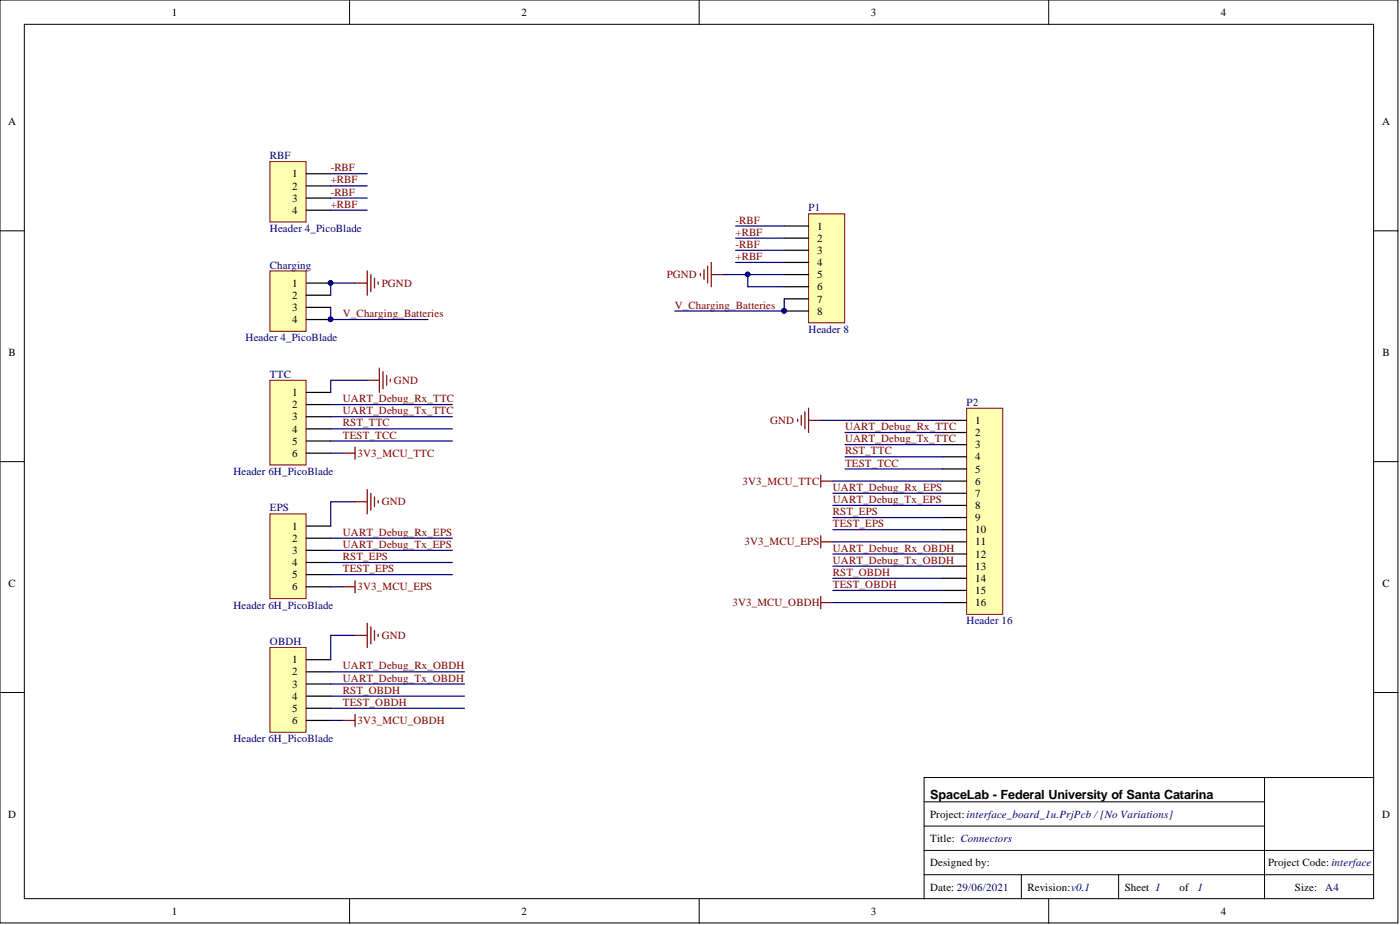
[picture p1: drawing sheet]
<svg xmlns="http://www.w3.org/2000/svg" width="292mm" height="193mm" viewBox="0 0 292 193" stroke-linecap="round" stroke-linejoin="round" font-family="sans-serif">
<g fill="#fff" stroke="#000" stroke-width=".21">
<path d="M0 0h291.7v192.5h-291.7z"/>
<path d="M5.1 5.1h281.5v182.4h-281.5z"/>
</g>
<g fill="none" stroke="#000" stroke-width=".21">
<path d="M72.9 0v5.1M145.9 0v5.1M218.8 0v5.1M0 48.2h5.1M286.7 48.2h5M0 96.3h5.1M286.7 96.3h5M0 144.5h5.1M286.7 144.5h5M192.8 167.3h71M192.8 177.4h93.9M192.8 172.3h71"/>
<path d="M263.8 162.2v25.3M286.7 162.2h-93.9v25.3M72.9 187.5v5.1M145.9 187.5v5.1M192.8 182.5h93.9M213.1 182.5v5M218.8 187.5v5.1M233.4 182.5v5"/>
</g>
<path d="M56.3 33.7h7.6v12.6h-7.6z" fill="#ffffb0" stroke="#800000" stroke-width=".21"/>
<path d="M63.9 36.2h5.1M63.9 38.8h5.1M63.9 41.3h5.1M63.9 43.8h5.1" fill="none" stroke="#000" stroke-width=".25"/>
<path d="M56.3 135.1h7.6v17.7h-7.6z" fill="#ffffb0" stroke="#800000" stroke-width=".21"/>
<path d="M63.9 137.6h5.1M63.9 140.2h5.1M63.9 142.7h5.1M63.9 145.2h5.1M63.9 147.8h5.1M63.9 150.3h5.1" fill="none" stroke="#000" stroke-width=".25"/>
<path d="M201.7 85.2h7.5v43h-7.5z" fill="#ffffb0" stroke="#800000" stroke-width=".21"/>
<g fill="none" stroke="#000" stroke-width=".25">
<path d="M196.6 87.7h5.1M196.6 90.2h5.1M196.6 92.8h5.1M196.6 95.3h5.1M196.6 97.8h5.1M196.6 100.4h5.1M196.6 102.9h5.1M196.6 105.4h5.1M196.6 108h5.1M196.6 110.5h5.1M196.6 113h5.1M196.6 115.6h5.1"/>
<path d="M196.6 118.1h5.1M196.6 120.6h5.1M196.6 123.2h5.1M196.6 125.7h5.1"/>
</g>
<path d="M166.4 87.4v.5M167.2 86.7v2M167.9 85.9v3.6M168.7 85.2v5M168.7 87.7h2.5M74.1 132.6h2.5M76.6 130v5.1M77.4 130.8v3.5M78.1 131.5v2.1M78.9 132.3v.5M71.5 150.3h2.6M74.1 149v2.6" fill="none" stroke="#800000" stroke-width=".25"/>
<path d="M56.3 107.2h7.6v17.7h-7.6z" fill="#ffffb0" stroke="#800000" stroke-width=".21"/>
<path d="M63.9 109.7h5.1M63.9 112.3h5.1M63.9 114.8h5.1M63.9 117.3h5.1M63.9 119.9h5.1M63.9 122.4h5.1" fill="none" stroke="#000" stroke-width=".25"/>
<path d="M74.1 104.7h2.5M76.6 102.1v5.1M77.4 102.9v3.5M78.1 103.7v2M78.9 104.4v.5M71.5 122.4h2.6M74.1 121.1v2.6" fill="none" stroke="#800000" stroke-width=".25"/>
<path d="M56.3 79.3h7.6v17.7h-7.6z" fill="#ffffb0" stroke="#800000" stroke-width=".21"/>
<path d="M63.9 81.9h5.1M63.9 84.4h5.1M63.9 86.9h5.1M63.9 89.5h5.1M63.9 92h5.1M63.9 94.5h5.1" fill="none" stroke="#000" stroke-width=".25"/>
<g fill="none" stroke="#800000" stroke-width=".25">
<path d="M76.6 79.3h2.6M79.2 76.8v5.1M79.9 77.6v3.5M80.7 78.3v2M81.4 79.1v.5M71.5 94.5h2.6M74.1 93.3v2.5M171.2 99.1v2.5M171.2 111.8v2.5M171.2 100.4h2.6M171.2 113h2.6M171.2 124.4v2.6"/>
<path d="M171.2 125.7h2.6"/>
</g>
<path d="M168.7 44.6h7.5v22.7h-7.5z" fill="#ffffb0" stroke="#800000" stroke-width=".21"/>
<path d="M163.6 47.1h5.1M163.6 49.7h5.1M163.6 52.2h5.1M163.6 54.7h5.1M163.6 57.3h5.1M163.6 59.8h5.1M163.6 62.4h5.1M163.6 64.9h5.1" fill="none" stroke="#000" stroke-width=".25"/>
<circle cx="163.6" cy="64.8" r=".47" fill="#000080" stroke="#000080" stroke-width=".21"/>
<path d="M74.1 59.1h2.5M76.6 56.5v5.1M77.4 57.3v3.5M78.1 58v2.1M78.9 58.8v.5M146.1 57v.5M146.9 56.3v2M147.6 55.5v3.6M148.4 54.7v5.1M148.4 57.3h2.5" fill="none" stroke="#800000" stroke-width=".25"/>
<path d="M56.3 56.5h7.6v12.6h-7.6z" fill="#ffffb0" stroke="#800000" stroke-width=".21"/>
<path d="M63.9 59.1h5.1M63.9 61.6h5.1M63.9 64.1h5.1M63.9 66.7h5.1" fill="none" stroke="#000" stroke-width=".25"/>
<g fill="#000080" stroke="#000080" stroke-width=".21">
<circle cx="69" cy="59" r=".47"/>
<circle cx="69" cy="66.6" r=".47"/>
<circle cx="156" cy="57.2" r=".47"/>
<circle cx="163.6" cy="64.8" r=".47"/>
</g>
<g fill="none" stroke="#000080" stroke-width=".25">
<path d="M69 36.2h7.6M69 38.8h7.6M69 41.3h7.6M69 43.8h7.6M74.1 59.1h-5.1v2.5M150.9 57.3h12.7M153.5 47.1h10.1M153.5 49.7h10.1M153.5 54.7h10.1M153.5 52.2h10.1M156 57.3v2.5h7.6M69 64.1v2.6h20.3"/>
<path d="M76.6 79.3h-7.6v2.6M163.6 62.4v2.5h-22.8M69 84.4h25.4M69 86.9h25.4M69 89.5h25.4M69 92h25.4M69 94.5h2.5M171.2 87.7h25.4M176.3 90.2h20.3M176.3 92.8h20.3M176.3 95.3h20.3M176.3 97.8h20.3"/>
<path d="M69 112.3h25.4M69 114.8h25.4M69 117.3h25.4M69 119.9h25.4M74.1 104.7h-5.1v5M173.8 100.4h22.8M173.8 102.9h22.8M173.8 105.4h22.8M173.8 108h22.8M173.8 110.5h22.8M173.8 113h22.8M173.8 115.6h22.8"/>
<path d="M173.8 118.1h22.8M69 122.4h2.5M74.1 132.6h-5.1v5M173.8 120.6h22.8M173.8 123.2h22.8M173.8 125.7h22.8M69 140.2h27.9M69 142.7h27.9M69 145.2h27.9M69 147.8h27.9M69 150.3h2.5"/>
</g>
<text font-size="2.6" x="194.1" y="166.6">SpaceLab - Federal University of Santa Catarina</text>
<g font-size="2.3">
<text x="35.9" y="3.3">1</text>
<text x="108.8" y="3.3">2</text>
<text x="181.7" y="3.3">3</text>
<text x="254.7" y="3.3">4</text>
<text x="1.7" y="26.1">A</text>
<text x="288.4" y="26.1">A</text>
<text x="61" y="37">1</text>
<text x="61" y="39.5">2</text>
<text x="61" y="42.1">3</text>
<text x="61" y="44.6">4</text>
<text x="170.5" y="47.9">1</text>
<text x="170.5" y="50.4">2</text>
<text x="170.5" y="53">3</text>
<text x="61" y="59.8">1</text>
<text x="170.5" y="55.5">4</text>
<text x="170.5" y="58">5</text>
<text x="61" y="62.4">2</text>
<text x="61" y="64.9">3</text>
<text x="170.5" y="60.6">6</text>
<text x="170.5" y="63.1">7</text>
<text x="170.5" y="65.6">8</text>
<text x="61" y="67.4">4</text>
<text x="1.8" y="74.3">B</text>
<text x="288.4" y="74.3">B</text>
<text x="61" y="82.6">1</text>
<text x="61" y="85.2">2</text>
<text x="61" y="87.7">3</text>
<text x="203.5" y="88.5">1</text>
<text x="61" y="90.2">4</text>
<text x="61" y="92.8">5</text>
<text x="61" y="95.3">6</text>
<text x="203.5" y="91">2</text>
<text x="203.5" y="93.5">3</text>
<text x="203.5" y="96.1">4</text>
<text x="203.5" y="98.6">5</text>
<text x="203.5" y="101.1">6</text>
<text x="203.5" y="103.7">7</text>
<text x="203.5" y="106.2">8</text>
<text x="61" y="110.5">1</text>
<text x="61" y="113">2</text>
<text x="203.5" y="108.7">9</text>
<text x="203.5" y="111.3">10</text>
<text x="203.5" y="113.8">11</text>
<text x="61" y="115.6">3</text>
<text x="61" y="118.1">4</text>
<text x="203.5" y="116.3">12</text>
<text x="203.5" y="118.9">13</text>
<text x="1.8" y="122.4">C</text>
<text x="61" y="120.6">5</text>
<text x="61" y="123.2">6</text>
<text x="203.5" y="121.4">14</text>
<text x="203.5" y="123.9">15</text>
<text x="288.4" y="122.4">C</text>
<text x="203.5" y="126.5">16</text>
<text x="61" y="138.4">1</text>
<text x="61" y="140.9">2</text>
<text x="61" y="143.5">3</text>
<text x="61" y="146">4</text>
<text x="61" y="148.5">5</text>
<text x="61" y="151.1">6</text>
<text x="1.7" y="170.6">D</text>
<text x="194.1" y="170.6">Project:interface_board_1u.PrjPcb /[No Variations]</text>
<text x="288.4" y="170.6">D</text>
<text x="194.1" y="175.6">Title: Connectors</text>
<text x="194.1" y="185.8">Date: 29/06/2021</text>
<text x="194.1" y="180.7">Designed by:</text>
<text x="214.4" y="185.8">Revision:v0.1</text>
<text x="234.7" y="185.8">Sheet 1</text>
<text x="246.1" y="185.8">of</text>
<text x="264.6" y="180.7">Project Code: interface</text>
<text x="270.2" y="185.8">Size:</text>
<text x="35.9" y="190.8">1</text>
<text x="108.8" y="190.8">2</text>
<text x="181.7" y="190.8">3</text>
<text x="254.7" y="190.8">4</text>
</g>
<g font-size="2.3" fill="#000080">
<text x="56.3" y="33.2">RBF</text>
<text x="168.7" y="44.1">P1</text>
<text x="56.3" y="48.4">Header 4_PicoBlade</text>
<text x="56.3" y="56">Charging</text>
<text x="51.2" y="71.2">Header 4_PicoBlade</text>
<text x="168.7" y="69.4">Header 8</text>
<text x="56.3" y="78.8">TTC</text>
<text x="201.7" y="84.7">P2</text>
<text x="48.7" y="99.1">Header 6H_PicoBlade</text>
<text x="56.3" y="106.7">EPS</text>
<text x="48.7" y="127">Header 6H_PicoBlade</text>
<text x="201.7" y="130.3">Header 16</text>
<text x="56.3" y="134.6">OBDH</text>
<text x="48.7" y="154.9">Header 6H_PicoBlade</text>
<text x="249.9" y="185.8">1</text>
<text x="276.5" y="185.8">A4</text>
</g>
<g font-size="2.3" fill="#800000">
<text x="69" y="35.7">-RBF</text>
<text x="69" y="38.3">+RBF</text>
<text x="69" y="40.8">-RBF</text>
<text x="69" y="43.3">+RBF</text>
<text x="153.5" y="46.6">-RBF</text>
<text x="153.5" y="49.2">+RBF</text>
<text x="153.5" y="51.7">-RBF</text>
<text x="79.7" y="59.8">PGND</text>
<text x="139.1" y="58">PGND</text>
<text x="153.5" y="54.2">+RBF</text>
<text x="140.8" y="64.4">V_Charging_Batteries</text>
<text x="71.5" y="66.2">V_Charging_Batteries</text>
<text x="71.5" y="83.9">UART_Debug_Rx_TTC</text>
<text x="82.2" y="80.1">GND</text>
<text x="71.5" y="89">RST_TTC</text>
<text x="71.5" y="86.4">UART_Debug_Tx_TTC</text>
<text x="160.7" y="88.5">GND</text>
<text x="176.3" y="89.7">UART_Debug_Rx_TTC</text>
<text x="71.5" y="91.5">TEST_TCC</text>
<text x="74.6" y="95.3">3V3_MCU_TTC</text>
<text x="176.3" y="94.8">RST_TTC</text>
<text x="176.3" y="92.3">UART_Debug_Tx_TTC</text>
<text x="154.9" y="101.1">3V3_MCU_TTC</text>
<text x="176.3" y="97.3">TEST_TCC</text>
<text x="79.7" y="105.4">GND</text>
<text x="173.8" y="107.5">RST_EPS</text>
<text x="173.8" y="104.9">UART_Debug_Tx_EPS</text>
<text x="173.8" y="102.4">UART_Debug_Rx_EPS</text>
<text x="71.5" y="111.8">UART_Debug_Rx_EPS</text>
<text x="155.3" y="113.8">3V3_MCU_EPS</text>
<text x="173.8" y="110">TEST_EPS</text>
<text x="71.5" y="116.8">RST_EPS</text>
<text x="71.5" y="114.3">UART_Debug_Tx_EPS</text>
<text x="71.5" y="119.4">TEST_EPS</text>
<text x="173.8" y="117.6">UART_Debug_Tx_OBDH</text>
<text x="173.8" y="115.1">UART_Debug_Rx_OBDH</text>
<text x="74.6" y="123.2">3V3_MCU_EPS</text>
<text x="173.8" y="120.1">RST_OBDH</text>
<text x="173.8" y="122.7">TEST_OBDH</text>
<text x="152.8" y="126.5">3V3_MCU_OBDH</text>
<text x="79.7" y="133.3">GND</text>
<text x="71.5" y="142.2">UART_Debug_Tx_OBDH</text>
<text x="71.5" y="139.6">UART_Debug_Rx_OBDH</text>
<text x="71.5" y="144.7">RST_OBDH</text>
<text x="71.5" y="147.3">TEST_OBDH</text>
<text x="74.6" y="151.1">3V3_MCU_OBDH</text>
</g>
</svg>
